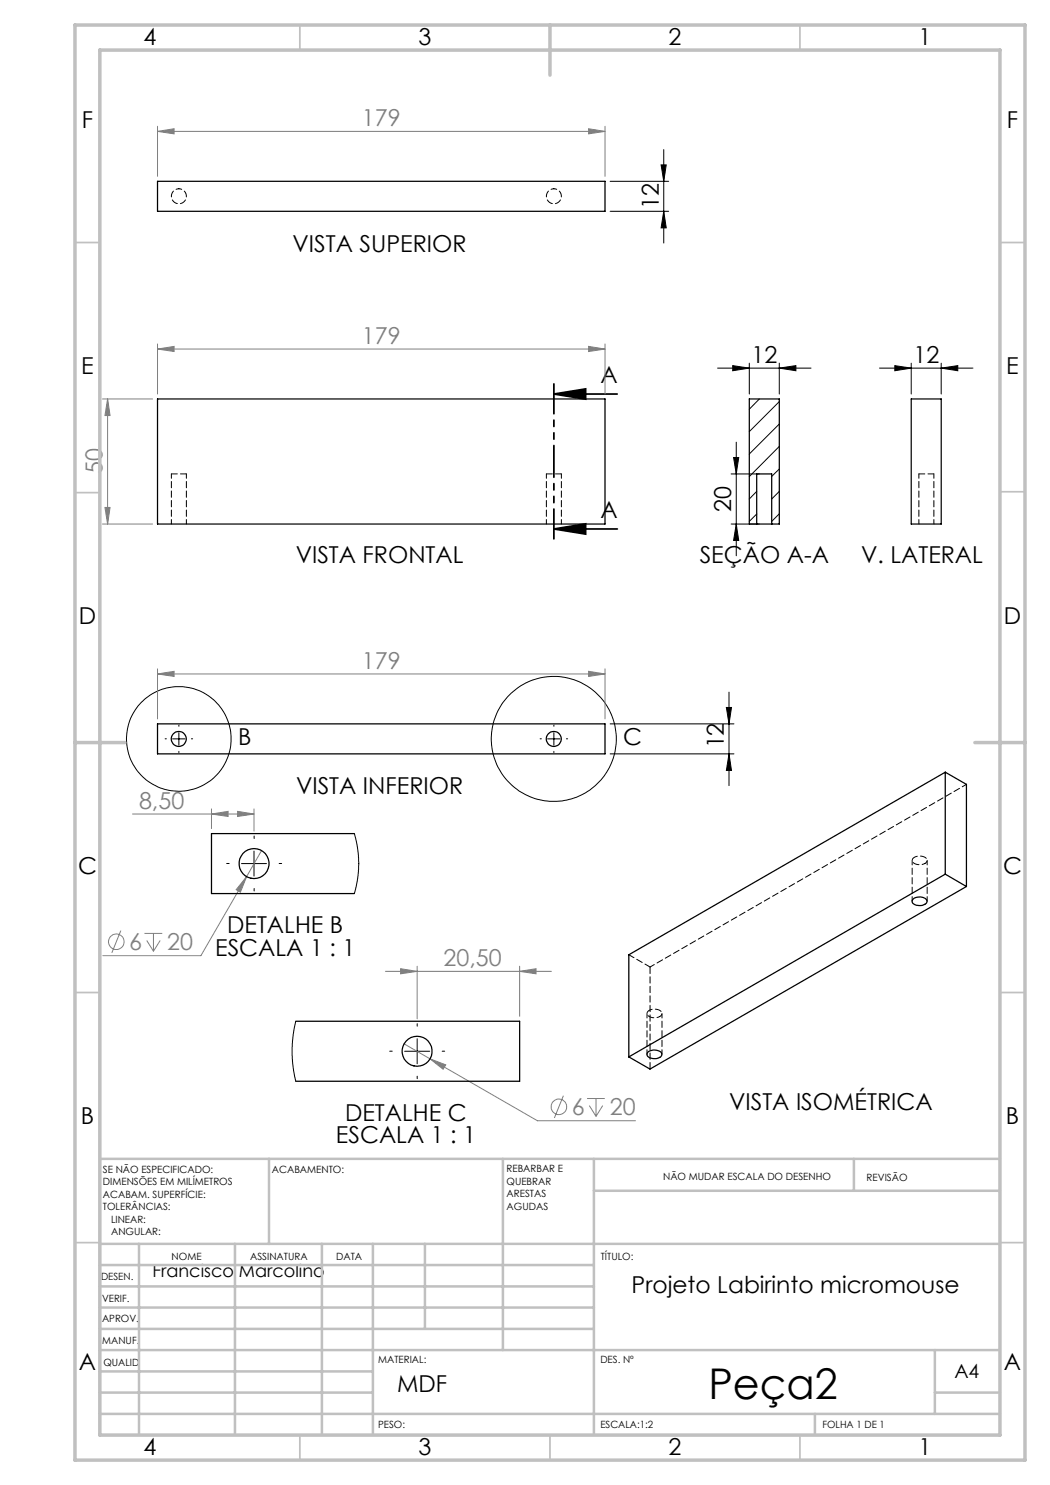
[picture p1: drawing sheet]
<svg xmlns="http://www.w3.org/2000/svg" width="210mm" height="297mm" viewBox="0 0 210 297" stroke-linecap="round" stroke-linejoin="round" font-family="sans-serif">
<g fill="none" stroke="#808080" stroke-width=".2">
<path d="M31.5 26.3l3.3-.6v1.1zM31.5 25.3v10M31.5 26.3h89.5M117.7 25.7l3.3 .6-3.3 .5zM121 25.3v10M20.5 79.8h10M21.5 79.8l.5 3.3h-1zM21.5 79.8v25M31.5 69.8l3.3-.5v1zM31.5 68.8v10M31.5 69.8h89.5M117.7 69.3l3.3 .5-3.3 .5z"/>
<path d="M121 68.8v10M20.5 104.8h10M21 101.5h1l-.5 3.3zM31.5 134.8l3.3-.5v1zM31.5 133.8v10M31.5 134.8h89.5M117.7 134.3l3.3 .5-3.3 .5zM121 133.8v10M26.5 162.8h24.3M42.3 162.8l3.3-.5v1zM42.3 161.8v3.9M47.5 162.3l3.3 .5-3.3 .5z"/>
<path d="M49.3 175.3l-1.2 3.1-.9-.5zM49.3 175.3l-9.1 15.8h-19.6M50.8 161.8v4.4M52.3 170.1l-3 5.2M24.2 186.1l-1.8 4.5M28.9 186.7h3.6M29.4 188.1l1.3 2.1M30.7 186.7v3.5M32 188.1l-1.3 2.1M77.1 194.3h33.2M80.1 193.7l3.3 .6-3.3 .5zM83.4 193.2v10.6"/>
<path d="M103.9 194.3l3.3-.6v1.1zM103.9 193.2v10.1M80.8 208.8l26.7 15.4h19.6M86 211.8l3.1 1.2-.5 .9zM112.7 219.1l-1.8 4.5M117.4 219.7h3.6M119.2 219.7v3.6M117.9 221.1l1.3 2.2M120.5 221.1l-1.3 2.2"/>
<circle cx="23.3" cy="188.4" r="1.56"/>
<circle cx="111.8" cy="221.4" r="1.56"/>
</g>
<g fill="none" stroke="#000" stroke-width=".2">
<path d="M122 36.3h11.7M132.2 33h1l-.4 3.3zM132.8 29.9v18.7M122 42.3h11.7M132.8 42.3l.4 3.3h-1zM143.5 73.6h18.7M146.5 73.1l3.4 .5-3.4 .6zM149.9 72.6v6.2M155.9 73.6l3.3-.5v1.1zM155.9 72.6v6.2M175.9 73.6h18.7M179 73.1l3.2 .5-3.2 .6z"/>
<path d="M182.2 72.6v6.2M188.2 73.6l3.4-.5v1.1zM188.2 72.6v6.2M146.2 94.8h5.7M146.7 91.5h1l-.5 3.3zM147.2 88.4v22.8M146.2 104.8h5.7M147.2 104.8l.5 3.3h-1zM145.8 138.4v18.7M34.5 147.8h2.5M35.8 146.5v2.5M109.5 147.8h2.5"/>
<path d="M110.8 146.5v2.5M122 150.8h24.8M122 144.8h24.8M145.3 141.5h1l-.5 3.3zM145.8 150.8l.5 3.3h-1zM48.3 172.7h5M50.8 170.2v5M80.9 210.3h5M83.4 207.7v5.1"/>
<circle cx="35.8" cy="147.8" r="10.5"/>
<circle cx="110.8" cy="147.8" r="12.5"/>
</g>
<path d="M110.8 78.8h12.6M110.8 78.8l6.3-1v2zM110.8 105.8h12.7M110.8 105.8l6.3-1v2z" fill="none" stroke="#000" stroke-width=".35"/>
<g fill="none" stroke="#000" stroke-width=".2" stroke-dasharray="15.2 1.3 1.3 1.3">
<path d="M33.3 147.8h-.3M35.8 145.3v-.3M35.8 150.3v.2M38.3 147.8h.2M108.3 147.8h-.3M110.8 145.3v-.3M110.8 150.3v.2M113.3 147.8h.2M45.8 172.7h-.5M50.8 167.7v-.5M50.8 177.7v.5M55.8 172.7h.5"/>
<path d="M78.4 210.2h-.5M83.4 205.2v-.5M83.4 215.2v.5M88.4 210.2h.5"/>
</g>
<path d="M110.8 76.8v31" fill="none" stroke="#000" stroke-width=".35" stroke-dasharray="6.3 1.3 1.3 1.3 1.3 1.3" stroke-dashoffset=".4"/>
<g fill="none" stroke="#c0c0c0" stroke-width=".35">
<path d="M60 5v5M160 5v5M15 48.5h5M200 48.5h5M15 98.5h5M200 98.4h5M15 198.5h5M200 198.5h5M15 248.5h5M200 248.5h5M60 287v5M110 287v5"/>
<path d="M160 287v5"/>
</g>
<g fill="none" stroke="#c0c0c0" stroke-width=".5">
<path d="M53.8 231.8v17M100.6 231.8v38.2M118.8 231.8v55.2M118.8 238.2h81.2M170.8 231.8v6.4M200 231.8h-180v55.2M20 248.8h180M20 257.3h98.8M20 253h98.8M27.8 248.8v38.2M47 248.8v38.2M64.4 248.8v38.2"/>
<path d="M74.6 248.8v38.2M85 248.8v17M20 265.8h98.8M20 261.5h98.8M20 278.5h54.6M20 274.3h54.6M20 270h180M187 278.5h13M187 270v12.8M20 282.8h180M163 282.8v4.2"/>
</g>
<path d="M15 5h190v287h-190zM20 10h180v277h-180zM110 5v10M15 148.5h10M195 148.5h10" fill="none" stroke="#c0c0c0" stroke-width=".7"/>
<g fill="#000">
<path d="M132.2 33h1l-.4 3.3zM132.8 42.3l.4 3.3h-1z"/>
<path d="M110.8 78.8l6.3-1v2zM110.8 105.8l6.3-1v2z"/>
<path d="M188.2 73.6l3.4-.5v1.1zM179 73.1l3.2 .5-3.2 .6zM155.9 73.6l3.3-.5v1.1zM146.5 73.1l3.4 .5-3.4 .6z"/>
<path d="M145.8 150.8l.5 3.3h-1zM145.3 141.5h1l-.5 3.3zM147.2 104.8l.5 3.3h-1zM146.7 91.5h1l-.5 3.3z"/>
</g>
<g fill="#808080">
<path d="M103.9 194.3l3.3-.6v1.1zM80.1 193.7l3.3 .6-3.3 .5z"/>
<path d="M31.5 69.8l3.3-.5v1zM117.7 69.3l3.3 .5-3.3 .5zM31.5 26.3l3.3-.6v1.1zM117.7 25.7l3.3 .6-3.3 .5zM31.5 134.8l3.3-.5v1zM117.7 134.3l3.3 .5-3.3 .5zM86 211.8l2.6 2.1 .5-.9zM49.3 175.3l-2.1 2.6 .9 .5zM42.3 162.8l3.3-.5v1zM47.5 162.3l3.3 .5-3.3 .5z"/>
<path d="M21.5 79.8l.5 3.3h-1zM21 101.5h1l-.5 3.3z"/>
</g>
<g fill="none" stroke="#000" stroke-width=".25">
<path d="M31.5 36.3h89.5v6h-89.5zM31.5 79.8h89.5v25h-89.5zM182.2 79.8h6v25h-6zM151.3 104.8h3M151.3 104.8h-1.4v-25h6v25h-1.6M151.3 104.8v-10h3v10M31.5 144.8h89.5v6h-89.5zM189.1 154.4v20.4M189.1 154.4l4.2 2.5v20.4M189.1 154.4l-63.3 36.6v20.4M70.9 166.7h-28.6v12h28.6M182.7 179.8a1.91 1.91 0 0 1 2.7 .4 1.43 1.43 0 0 1-1.9 .9 .84 .84 0 0 1-.8-.3 .84 .84 0 0 1-.2-.9z"/>
<path d="M189.1 174.8l4.2 2.5M189.1 174.8l-63.3 36.6M193.3 177.3l-63.3 36.5-4.2-2.4M59.2 204.3h44.7v11.9h-44.7M129.6 210.4a2.08 2.08 0 0 1 2.7 .2 .99 .99 0 0 1-1.2 1.1 1.33 1.33 0 0 1-1.7-1z"/>
<circle cx="35.8" cy="147.8" r="1.5"/>
<circle cx="110.8" cy="147.8" r="1.5"/>
<circle cx="50.8" cy="172.7" r="3"/>
<circle cx="83.4" cy="210.3" r="3"/>
</g>
<path d="M37.3 94.8h-3M112.3 94.8h-3M186.8 94.8h-3M125.8 191l4.2 2.4" fill="none" stroke="#000" stroke-width=".2" stroke-dasharray="1.3 .6" stroke-dashoffset=".1"/>
<path d="M34.3 94.8v10M109.3 94.8v10M183.8 94.8v10M37.3 104.8v-10M112.3 104.8v-10M186.8 104.8v-10M182.4 172.1v8.1M185.4 180.2v-8.1M129.4 202.7v8.2M132.4 210.9v-8.2" fill="none" stroke="#000" stroke-width=".2" stroke-dasharray="1.3 .6" stroke-dashoffset=".4"/>
<path d="M35.8 37.8a1.5 1.5 0 0 1 1.3 2.1 1.5 1.5 0 0 1-2.5 .3 1.5 1.5 0 0 1 .9-2.4h.3M110.8 37.8a1.5 1.5 0 0 1 1.3 2.1 1.5 1.5 0 0 1-2.5 .3 1.5 1.5 0 0 1 .9-2.4h.3M185 172.7a.72 .72 0 0 0 .4-.9 .72 .72 0 0 0-.8-.5 1.6 1.6 0 0 0-2.2 .8 1.8 1.8 0 0 0 2.6 .6M132 203.3a.72 .72 0 0 0 .4-.9 .72 .72 0 0 0-.8-.5 1.6 1.6 0 0 0-2.2 .8 1.8 1.8 0 0 0 2.6 .6" fill="none" stroke="#000" stroke-width=".2" stroke-dasharray="1.3 .6" stroke-dashoffset=".7"/>
<path d="M193.3 156.9l-63.3 36.5" fill="none" stroke="#000" stroke-width=".2" stroke-dasharray="1.3 .6" stroke-dashoffset=".3"/>
<path d="M130 193.4v20.4" fill="none" stroke="#000" stroke-width=".2" stroke-dasharray="1.3 .6"/>
<path d="M151.9 79.8l-2 2M151.3 98.3l-1.4 1.5M155.9 80.3l-6 6M155.9 84.8l-6 6M155.9 89.3l-6 6M155.9 93.8l-1.6 1.5M155.9 98.3l-1.6 1.5M151.3 102.8l-1.4 1.5M155.9 102.8l-1.6 1.5M70.9 166.7l.5 2.4 .4 3.3-.3 3.3-.6 3M59.2 204.3l-.6 2.6-.2 2.5 .1 3.3 .7 3.5" fill="none" stroke="#000" stroke-width=".2"/>
<text font-size="8.5" x="141.7" y="279.7">Peça2</text>
<g font-size="4.7">
<text x="28.7" y="9">4</text>
<text x="83.7" y="9">3</text>
<text x="133.7" y="9">2</text>
<text x="183.7" y="9">1</text>
<text x="16.4" y="25.5">F</text>
<text x="201.4" y="25.5">F</text>
<text x="131.7" y="41.8" transform="rotate(-90 131.7 41.8)">12</text>
<text x="58.5" y="50.3">VISTA SUPERIOR</text>
<text x="16.2" y="74.8">E</text>
<text x="120.1" y="76.7">A</text>
<text x="150.3" y="72.6">12</text>
<text x="182.7" y="72.6">12</text>
<text x="201.2" y="74.8">E</text>
<text x="120.1" y="103.7">A</text>
<text x="146.2" y="102.4" transform="rotate(-90 146.2 102.4)">20</text>
<text x="59.1" y="112.5">VISTA FRONTAL</text>
<text x="139.9" y="112.5">SEÇÃO A-A</text>
<text x="172.2" y="112.5">V. LATERAL</text>
<text x="15.8" y="124.8">D</text>
<text x="200.8" y="124.8">D</text>
<text x="47.6" y="149.1">B</text>
<text x="124.6" y="149.1">C</text>
<text x="144.8" y="149.7" transform="rotate(-90 144.8 149.7)">12</text>
<text x="59.2" y="158.8">VISTA INFERIOR</text>
<text x="15.6" y="174.8">C</text>
<text x="200.6" y="174.8">C</text>
<text x="43" y="191.1">ESCALA 1 : 1</text>
<text x="45.4" y="186.6">DETALHE B</text>
<text x="16.2" y="224.8">B</text>
<text x="69" y="224.1">DETALHE C</text>
<text x="145.8" y="222">VISTA ISOMÉTRICA</text>
<text x="201.2" y="224.8">B</text>
<text x="67.2" y="228.7">ESCALA 1 : 1</text>
<text x="126.3" y="258.5">Projeto Labirinto micromouse</text>
<text x="15.8" y="274">A</text>
<text x="200.8" y="274">A</text>
<text x="79.4" y="278.4">MDF</text>
<text x="28.7" y="291">4</text>
<text x="83.7" y="291">3</text>
<text x="133.7" y="291">2</text>
<text x="183.7" y="291">1</text>
</g>
<g font-size="4.7" fill="#808080">
<text x="72.4" y="25.2">179</text>
<text x="72.4" y="68.8">179</text>
<text x="20.5" y="94.9" transform="rotate(-90 20.5 94.9)">50</text>
<text x="72.4" y="133.8">179</text>
<text x="27.8" y="161.8">8,50</text>
<text x="25.9" y="190">6</text>
<text x="33.4" y="190">20</text>
<text x="88.7" y="193.2">20,50</text>
<text x="114.4" y="223.1">6</text>
<text x="122" y="223.1">20</text>
</g>
<text font-size="3.9" x="190.9" y="275.5">A4</text>
<text font-size="3.5" x="30.5" y="255.5">Francisco Marcolino</text>
<g font-size="2">
<text x="20.6" y="234.6">SE NÃO ESPECIFICADO:</text>
<text x="20.6" y="237.1">DIMENSÕES EM MILÍMETROS</text>
<text x="20.6" y="239.6">ACABAM. SUPERFÍCIE:</text>
<text x="54.4" y="234.6">ACABAMENTO:</text>
<text x="101.3" y="234.5">REBARBAR E</text>
<text x="101.3" y="237">QUEBRAR</text>
<text x="101.3" y="239.5">ARESTAS</text>
<text x="132.6" y="236">NÃO MUDAR ESCALA DO DESENHO</text>
<text x="173.3" y="236.2">REVISÃO</text>
<text x="20.6" y="242.1">TOLERÂNCIAS:</text>
<text x="22.2" y="244.6">LINEAR:</text>
<text x="101.3" y="242">AGUDAS</text>
<text x="22.2" y="247.1">ANGULAR:</text>
<text x="34.3" y="252">NOME</text>
<text x="50" y="251.9">ASSINATURA</text>
<text x="67.2" y="251.9">DATA</text>
<text x="120.2" y="251.9">TÍTULO:</text>
<text x="20.2" y="256.1">DESEN.</text>
<text x="20.4" y="260.3">VERIF.</text>
<text x="20.4" y="264.4">APROV.</text>
<text x="20.5" y="268.8">MANUF.</text>
<text x="20.7" y="273.1">QUALID</text>
<text x="75.7" y="272.5">MATERIAL:</text>
<text x="120.1" y="272.5">DES. Nº</text>
<text x="75.6" y="285.5">PESO:</text>
<text x="120.1" y="285.6">ESCALA:1:2</text>
<text x="164.5" y="285.6">FOLHA 1 DE 1</text>
</g>
</svg>
